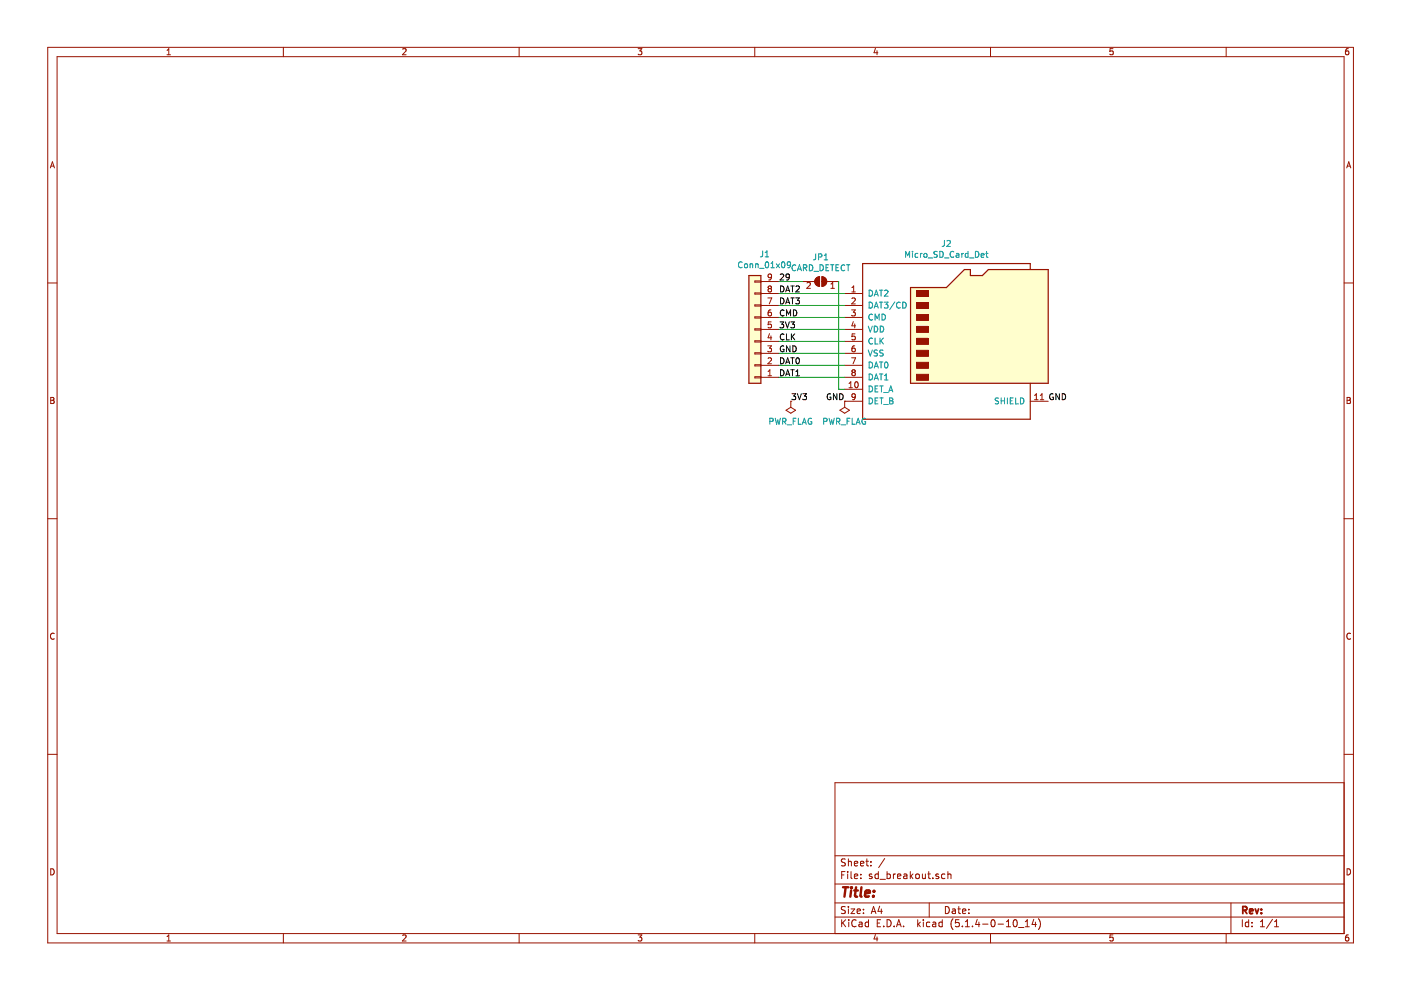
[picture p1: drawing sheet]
EESchema Schematic File Version 4
EELAYER 30 0
EELAYER END
$Descr A4 11693 8268
encoding utf-8
Sheet 1 1
Title ""
Date ""
Rev ""
Comp ""
Comment1 ""
Comment2 ""
Comment3 ""
Comment4 ""
$EndDescr
Text Label 6500 3150 0    50   ~ 0
DAT1
Text Label 6500 3050 0    50   ~ 0
DAT0
Text Label 6500 2950 0    50   ~ 0
GND
Text Label 6500 2850 0    50   ~ 0
CLK
Text Label 6500 2750 0    50   ~ 0
3V3
Text Label 6500 2650 0    50   ~ 0
CMD
Text Label 6500 2550 0    50   ~ 0
DAT3
Text Label 6500 2450 0    50   ~ 0
DAT2
$Comp
L Connector:Micro_SD_Card_Det J2
U 1 1
P 7950 2850
F 0 "J2" H 7900 3667 50  0000 C CNN
F 1 "Micro_SD_Card_Det" H 7900 3576 50  0000 C CNN
F 2 "Connector_Card:microSD_HC_Hirose_DM3D-SF" H 10000 3550 50  0001 C CNN
F 3 "https://www.hirose.com/product/en/download_file/key_name/DM3/category/Catalog/doc_file_id/49662/?file_category_id=4&item_id=195&is_series=1" H 7950 2950 50  0001 C CNN
	1    7950 2850
	1    0    0    -1  
$EndComp
Text Label 8750 3350 0    50   ~ 0
GND
Text Label 7050 3350 2    50   ~ 0
GND
Wire Wire Line
	7050 2450 6500 2450
Wire Wire Line
	7050 2550 6500 2550
Wire Wire Line
	6500 2650 7050 2650
Wire Wire Line
	7050 2750 6500 2750
Wire Wire Line
	6500 2850 7050 2850
Wire Wire Line
	7050 2950 6500 2950
Wire Wire Line
	6500 3050 7050 3050
Wire Wire Line
	7050 3150 6500 3150
$Comp
L Connector_Generic:Conn_01x09 J1
U 1 1
P 6300 2750
F 0 "J1" H 6218 2125 50  0000 C CNN
F 1 "Conn_01x09" H 6218 2216 50  0000 C CNN
F 2 "Connector_PinHeader_2.54mm:PinHeader_1x09_P2.54mm_Vertical" H 6300 2750 50  0001 C CNN
F 3 "~" H 6300 2750 50  0001 C CNN
	1    6300 2750
	-1   0    0    1   
$EndComp
$Comp
L Jumper:SolderJumper_2_Open JP1
U 1 1
P 6850 2350
F 0 "JP1" H 6850 2555 50  0000 C CNN
F 1 "CARD_DETECT" H 6850 2464 50  0000 C CNN
F 2 "Jumper:SolderJumper-2_P1.3mm_Open_RoundedPad1.0x1.5mm" H 6850 2350 50  0001 C CNN
F 3 "~" H 6850 2350 50  0001 C CNN
	1    6850 2350
	-1   0    0    -1  
$EndComp
Wire Wire Line
	6500 2350 6700 2350
Wire Wire Line
	7000 2350 7000 3250
Wire Wire Line
	7000 3250 7050 3250
Text Label 6500 2350 0    50   ~ 0
29
$Comp
L power:PWR_FLAG #FLG0101
U 1 1
P 7050 3350
F 0 "#FLG0101" H 7050 3425 50  0001 C CNN
F 1 "PWR_FLAG" H 7050 3523 50  0000 C CNN
F 2 "" H 7050 3350 50  0001 C CNN
F 3 "~" H 7050 3350 50  0001 C CNN
	1    7050 3350
	-1   0    0    1   
$EndComp
$Comp
L power:PWR_FLAG #FLG0102
U 1 1
P 6600 3350
F 0 "#FLG0102" H 6600 3425 50  0001 C CNN
F 1 "PWR_FLAG" H 6600 3523 50  0000 C CNN
F 2 "" H 6600 3350 50  0001 C CNN
F 3 "~" H 6600 3350 50  0001 C CNN
	1    6600 3350
	-1   0    0    1   
$EndComp
Text Label 6600 3350 0    50   ~ 0
3V3
$EndSCHEMATC
